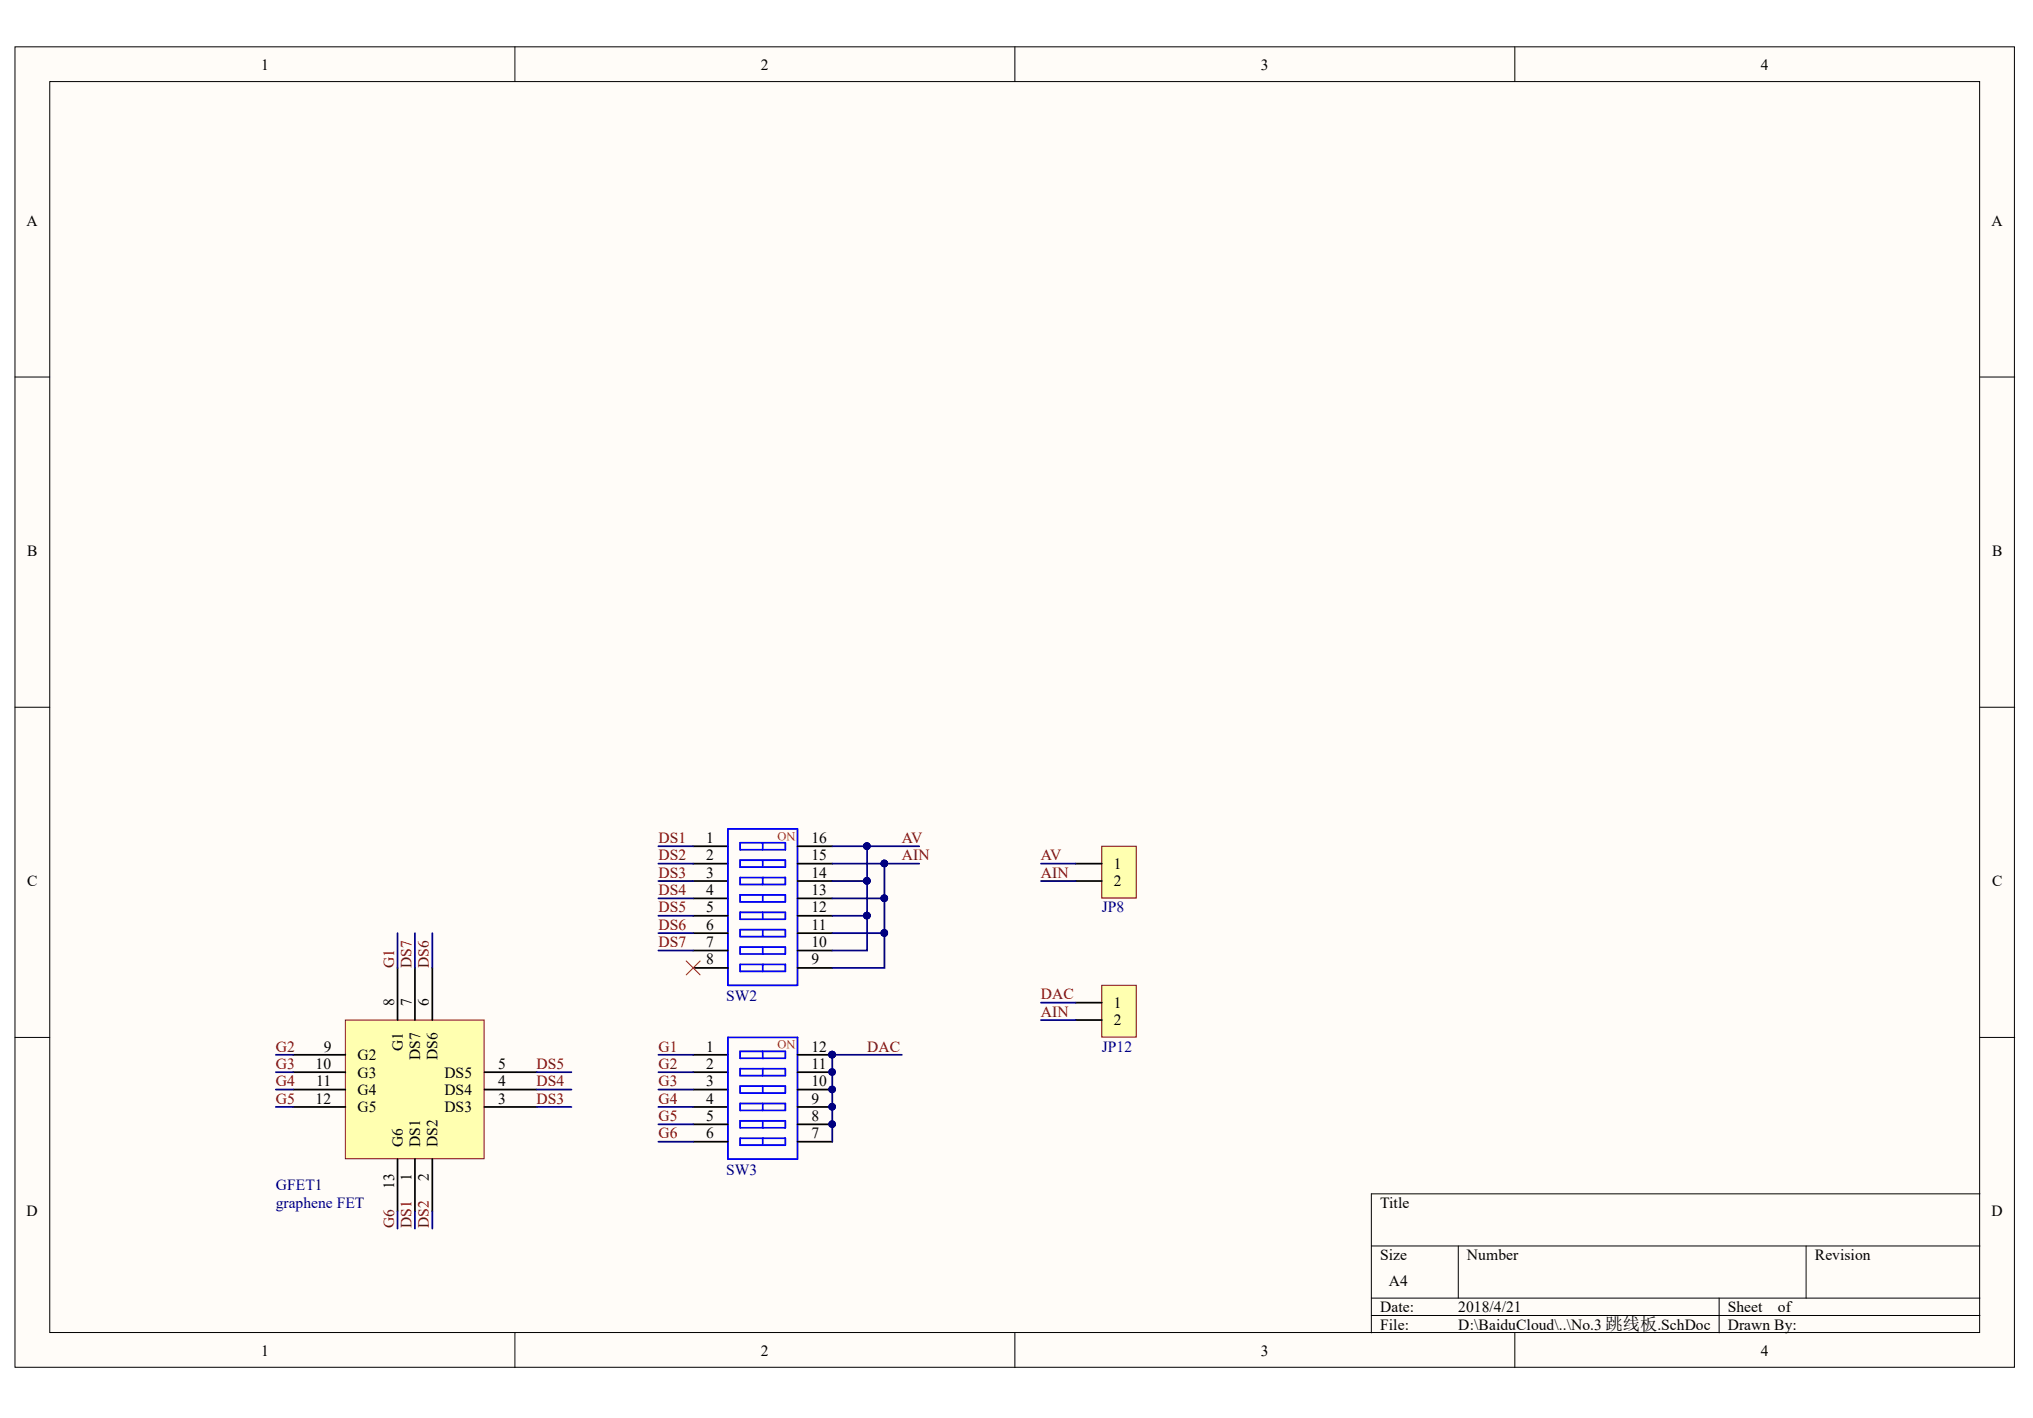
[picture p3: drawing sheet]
<svg xmlns="http://www.w3.org/2000/svg" width="287mm" height="200mm" viewBox="0 0 287 200" stroke-linecap="round" stroke-linejoin="round" font-family="sans-serif">
<g fill="#fffcf8" stroke="#000" stroke-width=".14">
<path d="M2.1 6.6h282.1v186.3h-282.1z"/>
<path d="M7 11.5h272.3v176.5h-272.3z"/>
</g>
<g fill="none" stroke="#000" stroke-width=".14">
<path d="M72.6 6.6v4.9M143.2 6.6v4.9M213.7 6.6v4.9M2.1 53.2h4.9M279.3 53.2h4.9M2.1 99.8h4.9M279.3 99.8h4.9M2.1 146.3h4.9M279.3 146.3h4.9M193.5 175.8h85.8M205.7 175.8v7.3M254.8 175.8v7.3"/>
<path d="M279.3 168.4h-85.8v19.6M72.6 188v4.9M143.2 188v4.9M193.5 183.1h85.8M193.5 185.6h85.8M213.7 188v4.9M242.5 183.1v4.9"/>
</g>
<path d="M48.7 143.9h19.6v19.6h-19.6z" fill="#ffffb0" stroke="#800000" stroke-width=".14"/>
<g fill="none" stroke="#000" stroke-width=".25">
<path d="M97.8 119.4h4.9M112.5 119.4h4.9M56.1 136.5v7.4M58.5 136.5v7.4M61 136.5v7.4M97.8 121.8h4.9M97.8 124.3h4.9M97.8 126.7h4.9M97.8 129.2h4.9M97.8 131.6h4.9M97.8 134.1h4.9M97.8 136.5h4.9"/>
<path d="M112.5 121.8h4.9M112.5 124.3h4.9M112.5 126.7h4.9M112.5 129.2h4.9M112.5 131.6h4.9M112.5 134.1h4.9M112.5 136.5h4.9M41.4 156.1h7.3M41.4 153.7h7.3M41.4 151.2h7.3M41.4 148.8h7.3M68.3 156.1h7.4"/>
<path d="M68.3 153.7h7.4M68.3 151.2h7.4M97.8 156.1h4.9M97.8 153.7h4.9M97.8 151.2h4.9M97.8 148.8h4.9M97.8 158.6h4.9M112.5 156.1h4.9M112.5 153.7h4.9M112.5 151.2h4.9M112.5 148.8h4.9M112.5 158.6h4.9"/>
<path d="M56.1 163.5v7.4M58.5 163.5v7.4M61 163.5v7.4M97.8 161.1h4.9M112.5 161.1h4.9"/>
</g>
<g fill="none" stroke="#000080" stroke-width=".25">
<path d="M92.9 119.4h4.9M56.1 131.6v4.9M58.5 131.6v4.9M61 131.6v4.9M92.9 121.8h4.9M92.9 124.3h4.9M92.9 126.7h4.9M92.9 129.2h4.9M92.9 131.6h4.9M92.9 134.1h4.9M38.9 148.8h2.5M38.9 151.2h2.5"/>
<path d="M38.9 153.7h2.5M38.9 156.1h2.5M75.7 151.2h4.9M75.7 153.7h4.9M75.7 156.1h4.9M92.9 148.8h4.9M92.9 151.2h4.9M92.9 153.7h4.9M92.9 156.1h4.9M92.9 158.6h4.9M117.4 148.8v12.3M56.1 170.9v2.4"/>
<path d="M58.5 170.9v2.4M61 170.9v2.4M92.9 161.1h4.9"/>
</g>
<g fill="none" stroke="#00f" stroke-width=".25">
<path d="M102.7 116.9h9.8v22.1h-9.8zM104.4 118.9h6.4v1h-6.4zM107.6 118.9v1M104.4 121.3h6.4v1h-6.4zM104.4 123.8h6.4v1h-6.4zM104.4 126.2h6.4v1h-6.4zM104.4 128.7h6.4v1h-6.4zM104.4 131.1h6.4v1h-6.4zM104.4 133.6h6.4v1h-6.4zM104.4 136h6.4v1h-6.4zM107.6 121.3v1M107.6 123.8v1"/>
<path d="M107.6 126.2v1M107.6 128.7v1M107.6 131.1v1M107.6 133.6v1M107.6 136v1M102.7 146.3h9.8v17.2h-9.8zM104.4 148.3h6.4v1h-6.4zM104.4 150.8h6.4v.9h-6.4zM104.4 153.2h6.4v1h-6.4zM104.4 155.7h6.4v.9h-6.4zM104.4 158.1h6.4v1h-6.4zM107.6 148.3v1"/>
<path d="M107.6 150.8v.9M107.6 153.2v1M107.6 155.7v.9M107.6 158.1v1M104.4 160.6h6.4v.9h-6.4zM107.6 160.6v.9"/>
</g>
<g fill="#000080" stroke="#000080" stroke-width=".14">
<circle cx="117.4" cy="158.6" r=".47"/>
<circle cx="117.4" cy="156.1" r=".47"/>
<circle cx="117.4" cy="153.7" r=".47"/>
<circle cx="117.4" cy="151.2" r=".47"/>
<circle cx="117.4" cy="148.8" r=".47"/>
</g>
<path d="M155.4 119.4h4.9v7.3h-4.9z" fill="#ffffb0" stroke="#800000" stroke-width=".14"/>
<path d="M151.8 121.8h3.6M151.8 124.3h3.6" fill="none" stroke="#000" stroke-width=".25"/>
<path d="M155.4 139h4.9v7.3h-4.9z" fill="#ffffb0" stroke="#800000" stroke-width=".14"/>
<path d="M151.8 141.4h3.6M151.8 143.9h3.6" fill="none" stroke="#000" stroke-width=".25"/>
<g fill="none" stroke="#000080" stroke-width=".25">
<path d="M117.4 119.4h12.3M122.3 119.4v9.8M117.4 124.3h4.9M117.4 121.8h12.3M117.4 129.2h4.9M117.4 126.7h7.4M117.4 131.6h7.4M122.3 129.2v4.9h-4.9M124.8 131.6v4.9h-7.4M124.8 121.8v9.8M146.9 124.3h4.9M146.9 121.8h4.9"/>
<path d="M117.4 148.8h9.8M146.9 141.4h4.9M146.9 143.9h4.9"/>
</g>
<g fill="#000080" stroke="#000080" stroke-width=".14">
<circle cx="117.4" cy="148.8" r=".47"/>
<circle cx="122.3" cy="124.3" r=".47"/>
<circle cx="122.3" cy="129.2" r=".47"/>
<circle cx="124.7" cy="126.7" r=".47"/>
<circle cx="124.7" cy="131.6" r=".47"/>
<circle cx="122.3" cy="119.4" r=".47"/>
<circle cx="124.7" cy="121.8" r=".47"/>
</g>
<path d="M96.8 135.6l2 1.9M98.8 135.6l-2 1.9" fill="none" stroke="#f00" stroke-width=".14"/>
<g font-size="2.2">
<text x="36.8" y="9.8">1</text>
<text x="107.3" y="9.8">2</text>
<text x="177.9" y="9.8">3</text>
<text x="248.4" y="9.8">4</text>
<text x="3.8" y="31.9">A</text>
<text x="281" y="31.9">A</text>
<text x="3.8" y="78.5">B</text>
<text x="281.1" y="78.5">B</text>
<text x="99.6" y="118.9">1</text>
<text x="114.5" y="118.9">16</text>
<text x="3.8" y="125">C</text>
<text x="99.6" y="121.4">2</text>
<text x="99.6" y="123.8">3</text>
<text x="114.5" y="123.8">14</text>
<text x="114.5" y="121.4">15</text>
<text x="157.1" y="122.6">1</text>
<text x="157.1" y="125">2</text>
<text x="281.1" y="125">C</text>
<text x="99.6" y="126.3">4</text>
<text x="99.6" y="128.7">5</text>
<text x="99.6" y="131.2">6</text>
<text x="114.5" y="131.2">11</text>
<text x="114.5" y="128.7">12</text>
<text x="114.5" y="126.3">13</text>
<text x="99.6" y="133.6">7</text>
<text x="99.6" y="136">8</text>
<text x="114.5" y="136">9</text>
<text x="114.5" y="133.6">10</text>
<text x="55.6" y="141.9" transform="rotate(-90 55.6 141.9)">8</text>
<text x="58" y="141.9" transform="rotate(-90 58 141.9)">7</text>
<text x="60.5" y="141.9" transform="rotate(-90 60.5 141.9)">6</text>
<text x="157.1" y="142.2">1</text>
<text x="45.7" y="148.3">9</text>
<text x="50.4" y="149.6">G2</text>
<text x="56.8" y="148.3" transform="rotate(-90 56.8 148.3)">G1</text>
<text x="59.3" y="149.6" transform="rotate(-90 59.3 149.6)">DS7</text>
<text x="61.7" y="149.6" transform="rotate(-90 61.7 149.6)">DS6</text>
<text x="99.6" y="148.3">1</text>
<text x="114.5" y="148.3">12</text>
<text x="157.1" y="144.6">2</text>
<text x="44.5" y="150.8">10</text>
<text x="44.5" y="155.7">12</text>
<text x="44.6" y="153.2">11</text>
<text x="50.4" y="152">G3</text>
<text x="50.4" y="154.5">G4</text>
<text x="62.7" y="154.5">DS4</text>
<text x="62.7" y="152">DS5</text>
<text x="70.3" y="155.7">3</text>
<text x="70.3" y="153.2">4</text>
<text x="70.3" y="150.8">5</text>
<text x="99.6" y="150.8">2</text>
<text x="99.6" y="153.2">3</text>
<text x="99.6" y="155.7">4</text>
<text x="114.5" y="155.7">9</text>
<text x="114.5" y="153.2">10</text>
<text x="114.5" y="150.8">11</text>
<text x="50.4" y="156.9">G5</text>
<text x="56.8" y="161.8" transform="rotate(-90 56.8 161.8)">G6</text>
<text x="59.3" y="161.8" transform="rotate(-90 59.3 161.8)">DS1</text>
<text x="61.7" y="161.8" transform="rotate(-90 61.7 161.8)">DS2</text>
<text x="62.7" y="156.9">DS3</text>
<text x="99.6" y="158.1">5</text>
<text x="99.6" y="160.6">6</text>
<text x="114.5" y="160.6">7</text>
<text x="114.5" y="158.1">8</text>
<text x="55.6" y="167.7" transform="rotate(-90 55.6 167.7)">13</text>
<text x="58" y="166.6" transform="rotate(-90 58 166.6)">1</text>
<text x="60.5" y="166.6" transform="rotate(-90 60.5 166.6)">2</text>
<text x="3.8" y="171.6">D</text>
<text x="194.7" y="170.4">Title</text>
<text x="281" y="171.6">D</text>
<text x="194.7" y="177.7">Size</text>
<text x="207" y="177.7">Number</text>
<text x="256" y="177.7">Revision</text>
<text x="194.7" y="185.1">Date:</text>
<text x="195.9" y="181.4">A4</text>
<text x="205.7" y="185.1">2018/4/21</text>
<text x="243.7" y="185.1">Sheet</text>
<text x="250.8" y="185.1">of</text>
<text x="36.8" y="191.2">1</text>
<text x="107.3" y="191.2">2</text>
<text x="177.9" y="191.2">3</text>
<text x="194.7" y="187.6">File:</text>
<text x="205.7" y="187.6">D:\BaiduCloud\..\No.3 跳线板.SchDoc</text>
<text x="243.7" y="187.6">Drawn By:</text>
<text x="248.4" y="191.2">4</text>
</g>
<g font-size="2.2" fill="#800000">
<text x="92.9" y="118.9">DS1</text>
<text x="127.2" y="118.9">AV</text>
<text x="92.9" y="121.4">DS2</text>
<text x="92.9" y="123.8">DS3</text>
<text x="127.2" y="121.4">AIN</text>
<text x="146.8" y="121.4">AV</text>
<text x="146.8" y="123.8">AIN</text>
<text x="92.9" y="126.3">DS4</text>
<text x="92.9" y="128.7">DS5</text>
<text x="92.9" y="131.2">DS6</text>
<text x="55.6" y="136.6" transform="rotate(-90 55.6 136.6)">G1</text>
<text x="58" y="136.6" transform="rotate(-90 58 136.6)">DS7</text>
<text x="60.5" y="136.6" transform="rotate(-90 60.5 136.6)">DS6</text>
<text x="92.9" y="133.6">DS7</text>
<text x="146.8" y="140.9">DAC</text>
<text x="146.8" y="143.4">AIN</text>
<text x="38.9" y="148.3">G2</text>
<text x="92.9" y="148.3">G1</text>
<text x="122.3" y="148.3">DAC</text>
<text x="38.9" y="150.8">G3</text>
<text x="38.9" y="153.2">G4</text>
<text x="38.9" y="155.7">G5</text>
<text x="75.7" y="155.7">DS3</text>
<text x="75.7" y="153.2">DS4</text>
<text x="75.7" y="150.8">DS5</text>
<text x="92.9" y="150.8">G2</text>
<text x="92.9" y="153.2">G3</text>
<text x="92.9" y="155.7">G4</text>
<text x="92.9" y="158.1">G5</text>
<text x="92.9" y="160.6">G6</text>
<text x="55.6" y="173.3" transform="rotate(-90 55.6 173.3)">G6</text>
<text x="58" y="173.3" transform="rotate(-90 58 173.3)">DS1</text>
<text x="60.5" y="173.3" transform="rotate(-90 60.5 173.3)">DS2</text>
</g>
<g font-size="2.2" fill="#000080">
<text x="155.5" y="128.7">JP8</text>
<text x="102.4" y="141.2">SW2</text>
<text x="155.5" y="148.3">JP12</text>
<text x="38.9" y="167.9">GFET1</text>
<text x="102.4" y="165.7">SW3</text>
<text x="38.9" y="170.4">graphene FET</text>
</g>
<g font-size="1.8" fill="#ee0e22">
<text x="112.2" y="117.3" transform="rotate(-180 112.2 117.3)">NO</text>
<text x="112.2" y="146.7" transform="rotate(-180 112.2 146.7)">NO</text>
</g>
</svg>
